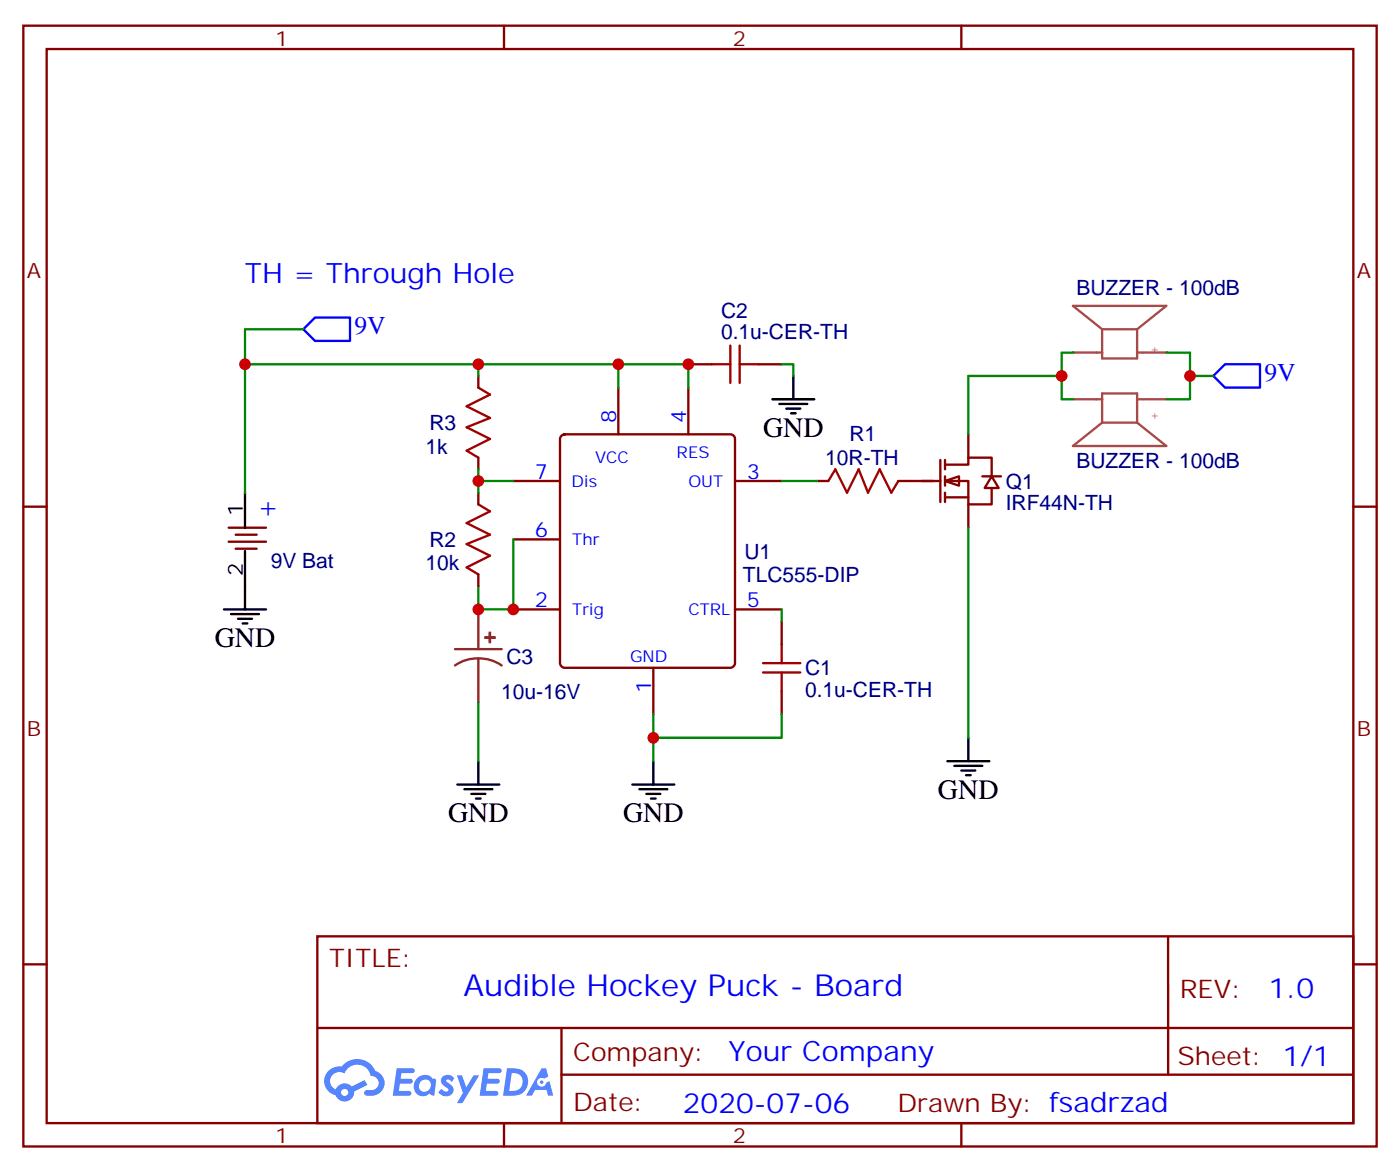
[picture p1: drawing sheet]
<svg xmlns="http://www.w3.org/2000/svg" width="212mm" height="177mm" viewBox="0 0 212 177" stroke-linecap="round" stroke-linejoin="round" font-family="sans-serif">
<g fill="none" stroke="#870000" stroke-width=".35">
<path d="M93.5 58.6v7M104.1 58.6v7M104.1 55h3.5M114.7 55h3.5M34.6 79.7h5.6M77.6 72.7h7.1M84.9 65.8l.5-.2h25a.71 .71 0 0 1 .7 .7v33.9a.76 .76 0 0 1-.7 .7h-25a.76 .76 0 0 1-.7-.7v-33.9zM111.1 72.7h7.1M123.5 72.7h1.7M135.8 72.7h1.8M34.6 81.8h5.6M35.6 80.8h3.2"/>
<path d="M35.6 82.9h3.2M77.6 92.1h7.1M77.6 81.5h7.1M111.1 92.1h7.1M118.2 93.8v3.6M98.8 100.9v7M118.2 104.4v3.5"/>
</g>
<g fill="none" stroke="#000" stroke-width=".35">
<path d="M119.9 56.8v3.5M37 74.4v5.3M116.8 60.3h6.3M117.8 61h4.3M118.9 61.7h2.1M119.6 62.4h.7M33.9 92.1h6.3M34.9 92.8h4.3M36 93.5h2.1M36.7 94.2h.7M37 83.3v8.8M95.6 118.5h6.4"/>
<path d="M96.7 119.2h4.2M97.7 119.9h2.1M98.8 115v3.5M98.4 120.6h.7"/>
</g>
<path d="M107.6 55h2.8M110.4 52.2v5.7M111.8 52.2v5.7M111.8 55h2.9M125.2 72.7l1.1-1.8 1.8 3.5 1.7-3.5 1.4 3.5 1.8-3.5 1.8 3.5 1-1.7M118.2 97.4v2.8M115.4 101.6h5.6M115.4 100.2h5.6M118.2 101.6v2.8" fill="none" stroke="#a10000" stroke-width=".35"/>
<path d="M93.5 58.6v-3.6h10.6v3.6M93.5 55h-56.5v19.4M118.2 55h1.7v1.8M118.2 72.7h5.3M118.2 92.1v1.7M98.8 107.9v3.6h19.4v-3.6M98.8 111.5v3.5" fill="none" stroke="#008700" stroke-width=".35"/>
<g fill="#fff" stroke="#870000" stroke-width=".35">
<path d="M142.9 72.7l2.1-.7v1.4z"/>
<path d="M149.9 72l1.1 1.7h-2.1z"/>
</g>
<g fill="none" stroke="#870000" stroke-width=".35">
<path d="M3.5 3.9h204.6v169.3h-204.6zM7.1 7.4h197.5v162.3h-197.5zM76.2 3.9v3.5M145.3 3.9v3.5M72.3 56.8v1.8M3.5 76.6h3.6M72.3 69.1v1.8M72.3 74.4v1.8M137.6 72.7h4.6M142.2 69.5v6.3M142.9 70.2h3.5v-1.1h3.5v2.9M142.9 72.7h3.5v3.5h3.5v-2.5"/>
<path d="M142.9 75.1h3.5M142.9 69.5v1.4M142.9 72v1.4M142.9 74.4v1.4M146.4 65.6v3.5M146.4 76.2v3.5M148.5 72h2.8M204.6 76.6h3.5M72.3 86.8v1.7M3.5 145.7h3.6M48 141.5h156.6v28.2h-156.6zM48 155.3h156.5"/>
<path d="M84.9 155.3v14.1M176.6 141.5v20.9M204.6 145.7h3.5M76.2 169.7v3.5M84.9 162.4h119.6M145.3 169.7v3.5"/>
</g>
<path d="M69.1 118.5h6.4M70.2 119.2h4.2M71.3 119.9h2.1M72.3 115v3.5M143.2 115h6.4M144.3 115.7h4.2M145.3 116.4h2.2M146 117.1h.8M146.4 111.5v3.5M72 120.6h.7" fill="none" stroke="#000" stroke-width=".35"/>
<path d="M45.9 49.7h-8.9v5.3M72.3 55v1.8M160.5 56.8h-14.1v8.8M162.3 53.3h-1.8v7h1.8M176.4 53.3h3.5v7h-3.5M179.9 56.8h3.5M72.3 70.9v1.8M77.6 72.7h-5.3v1.7M146.4 79.7v31.8M77.6 81.5v10.6h-5.3v-3.6M72.3 106.2v8.8" fill="none" stroke="#008700" stroke-width=".35"/>
<path d="M45.9 49.7l1.7-1.7h5.3v3.5h-5.3zM183.4 56.8l1.8-1.8h5.3v3.6h-5.3z" fill="none" stroke="#00f" stroke-width=".35"/>
<path d="M162.3 53.3h4.3M166.6 49.7v4.5h5.3v-4.5M166.6 49.7h5.3M166.6 49.7l-4.4-3.5h14.1l-4.4 3.5M171.9 53.3h.9M172.9 53.3h3.5M162.3 60.3h4.3M166.6 63.9v-4.5h5.3v4.5M166.6 63.9h5.3M166.6 63.9l-4.4 3.5h14.1l-4.4-3.5M171.9 60.3h.9M172.9 60.3h3.5" fill="none" stroke="#a64a4a" stroke-width=".35"/>
<path d="M68.8 98.1h7M72.3 99.5a5.7 5.7 0 0 0-3.5 1M72.3 99.5a5.8 5.8 0 0 1 3.5 1M72.3 92.1v6M72.3 99.5v6.7" fill="none" stroke="#8c2424" stroke-width=".35"/>
<g fill="#8c2424" stroke="#8c2424" stroke-width=".35">
<path d="M73.4 96.3h1.4z"/>
<path d="M74 95.6l.1 1.4z"/>
</g>
<path d="M72.3 58.6l1.8 1-3.5 1.8 3.5 1.7-3.5 1.5 3.5 1.7-3.5 1.8 1.7 1M72.3 76.2l1.8 1.1-3.5 1.7 3.5 1.8-3.5 1.4 3.5 1.8-3.5 1.7 1.7 1.1" fill="none" stroke="#a10000" stroke-width=".35"/>
<g fill="#5487ff">
<path d="M67 162.6a1.22 1.22 0 0 1 1.7 .3l-.4 .6-.3-.3-.3-.1-.2 .1v.2a1.74 1.74 0 0 1 1.1 1.3 1.22 1.22 0 0 1-.9 .9 1.22 1.22 0 0 1-1.2-.4l-.2-.2 .4-.5a.6 .6 0 0 0 .5 .4 .6 .6 0 0 0 .6-.2l-.1-.3a1.48 1.48 0 0 1-1-1.4z"/>
<path d="M60 161.4h1.5a1.22 1.22 0 0 1 1.2 .2 .37 .37 0 0 1-.4 .5h-1.6l-.1 .9h1.5a.37 .37 0 0 1 .3 .4 .37 .37 0 0 1-.4 .3h-1.5l-.2 1.1h.8a1.15 1.15 0 0 1 1.1 .2 .36 .36 0 0 1-.4 .5h-2.4z"/>
<path d="M73.1 161.4h1.5a1.23 1.23 0 0 1 1.2 .2 .37 .37 0 0 1-.3 .5h-1.7l-.1 .9h1.5a.37 .37 0 0 1 .4 .4 .37 .37 0 0 1-.4 .3h-1.6l-.2 1.1h.8a1.15 1.15 0 0 1 1.1 .2 .36 .36 0 0 1-.3 .5h-2.5z"/>
<path d="M81.9 161.4h.7l.3 1.2-.6 .4a.69 .69 0 0 0-1 .2 .69 .69 0 0 0 .4 1 .69 .69 0 0 0 .9-.6l.5-.3 .5 2.2h-.7l-.3-.8h-1.7l-.5 .8h-.9z"/>
<path d="M69.1 162.5h.8l.6 1.8 1.1-1.8h.8l-2.5 4.2h-.8l.9-1.6z"/>
<path d="M76.7 161.4l-.6 4.1h1.3a2.1 2.1 0 0 0 2.4-1.5 2.1 2.1 0 0 0-1.3-2.5zM77.4 162.1a1.39 1.39 0 0 1 1.6 1.4 1.39 1.39 0 0 1-1.7 1.3h-.3z"/>
<path d="M63 163a1.48 1.48 0 0 0-.2 2 1.48 1.48 0 0 0 2 .4l.1-.2 .4 .3h.4l.2-2.3-.1-.2h-.4a1.49 1.49 0 0 0-2.4 0zM63.6 163.4a.89 .89 0 0 1 1.4 0 .89 .89 0 0 1-.2 1.3 .89 .89 0 0 1-1.3 0 .89 .89 0 0 1 .1-1.3z"/>
<path d="M49.7 161.8a2.18 2.18 0 0 0 1 3.7 1.44 1.44 0 0 0 1.7 .9 1.44 1.44 0 0 0 1.1-1.5l2.1-1-.5-.7-1.9 .9a1.47 1.47 0 0 0-2.4 .5 1.39 1.39 0 0 1-.7-2 1.39 1.39 0 0 1 2-.4 2.08 2.08 0 0 1 2.1-1.3 2.08 2.08 0 0 1 1.9 1.7 1.07 1.07 0 0 1 1.2 1 1.07 1.07 0 0 1-1.1 1.1h-.6a.43 .43 0 0 0-.5 .4 .43 .43 0 0 0 .4 .5 2.06 2.06 0 0 0 2.1-.7 2.06 2.06 0 0 0 .3-2.2l-.7-.7-.5-.2a2.98 2.98 0 0 0-5-.7l-1.1 .1zM51.6 165.1a.55 .55 0 0 1 1.1 0 .55 .55 0 0 1-1.1 0z"/>
<circle cx="81.9" cy="163.5" r=".26"/>
</g>
<g fill="#c00">
<circle cx="72.3" cy="72.7" r=".88"/>
<circle cx="77.6" cy="92.1" r=".88"/>
<circle cx="104.1" cy="55" r=".88"/>
<circle cx="98.8" cy="111.5" r=".88"/>
<circle cx="93.5" cy="55" r=".88"/>
<circle cx="37" cy="55" r=".88"/>
<circle cx="160.5" cy="56.8" r=".88"/>
<circle cx="179.9" cy="56.8" r=".88"/>
<circle cx="72.3" cy="92.1" r=".88"/>
<circle cx="72.3" cy="55" r=".88"/>
</g>
<text font-size="4.6" fill="#00f" x="70.1" y="150.5">Audible Hockey Puck - Board</text>
<g font-size="4.2" fill="#00f">
<text x="37" y="42.7">TH = Through Hole</text>
<text x="38.8" y="78">+</text>
<text x="191.8" y="150.7">1.0</text>
<text x="110.2" y="160.3">Your Company</text>
<text x="103.2" y="168.1">2020-07-06</text>
</g>
<g font-size="4.2">
<text x="115.4" y="66">GND</text>
<text x="32.5" y="97.7">GND</text>
<text x="67.7" y="124.2">GND</text>
<text x="94.2" y="124.2">GND</text>
<text x="141.8" y="120.6">GND</text>
</g>
<g font-size="3.9" fill="#00f">
<text x="53.6" y="50.5">9V</text>
<text x="191.2" y="57.6">9V</text>
</g>
<g font-size="3.9" fill="#800">
<text x="49.7" y="146">TITLE:</text>
<text x="178.4" y="150.7">REV:</text>
<text x="86.6" y="160.2">Company:</text>
<text x="178" y="160.9">Sheet: 1/1</text>
<text x="86.6" y="167.9">Date:</text>
<text x="135.7" y="168">Drawn By: fsadrzad</text>
</g>
<g font-size="3.2" fill="#800">
<text x="41.6" y="6.9">1</text>
<text x="110.8" y="6.9">2</text>
<text x="4.1" y="42">A</text>
<text x="205.1" y="42">A</text>
<text x="4.1" y="111.1">B</text>
<text x="205.1" y="111.1">B</text>
<text x="41.6" y="172.7">1</text>
<text x="110.8" y="172.7">2</text>
</g>
<g font-size="3.2" fill="#000080">
<text x="109" y="48">C2</text>
<text x="162.7" y="44.5">BUZZER - 100dB</text>
<text x="109" y="51.2">0.1u-CER-TH</text>
<text x="64.9" y="65">R3</text>
<text x="64.3" y="68.5">1k</text>
<text x="124.8" y="70.3">10R-TH</text>
<text x="128.4" y="66.7">R1</text>
<text x="162.7" y="70.6">BUZZER - 100dB</text>
<text x="152" y="77">IRF44N-TH</text>
<text x="152" y="73.8">Q1</text>
<text x="64.9" y="82.6">R2</text>
<text x="40.9" y="85.8">9V Bat</text>
<text x="64.3" y="86.2">10k</text>
<text x="112.3" y="87.9">TLC555-DIP</text>
<text x="112.5" y="84.4">U1</text>
<text x="76.6" y="100.3">C3</text>
<text x="75.8" y="105.6">10u-16V</text>
<text x="121.7" y="105.2">0.1u-CER-TH</text>
<text x="121.7" y="102">C1</text>
</g>
<g font-size="3.2" fill="#00f">
<text x="93.1" y="63.9" transform="rotate(-90 93.1 63.9)">8</text>
<text x="103.7" y="63.9" transform="rotate(-90 103.7 63.9)">4</text>
<text x="80.9" y="72.3">7</text>
<text x="112.9" y="72.3">3</text>
<text x="80.9" y="81.1">6</text>
<text x="80.9" y="91.7">2</text>
<text x="112.9" y="91.7">5</text>
<text x="98.4" y="104.7" transform="rotate(-90 98.4 104.7)">1</text>
</g>
<g font-size="3.2">
<text x="36.7" y="78" transform="rotate(-90 36.7 78)">1</text>
<text x="36.7" y="87" transform="rotate(-90 36.7 87)">2</text>
</g>
<g font-size="2.5" fill="#00f">
<text x="90" y="70">VCC</text>
<text x="102.3" y="69.1">RES</text>
<text x="86.4" y="73.5">Dis</text>
<text x="104.1" y="73.5">OUT</text>
<text x="86.5" y="82.3">Thr</text>
<text x="86.5" y="92.9">Trig</text>
<text x="104.1" y="92.9">CTRL</text>
<text x="95.2" y="100">GND</text>
</g>
<g font-size="1.8" fill="#a54b4b">
<text x="173.9" y="53.3">+</text>
<text x="173.9" y="63.2">+</text>
</g>
</svg>
